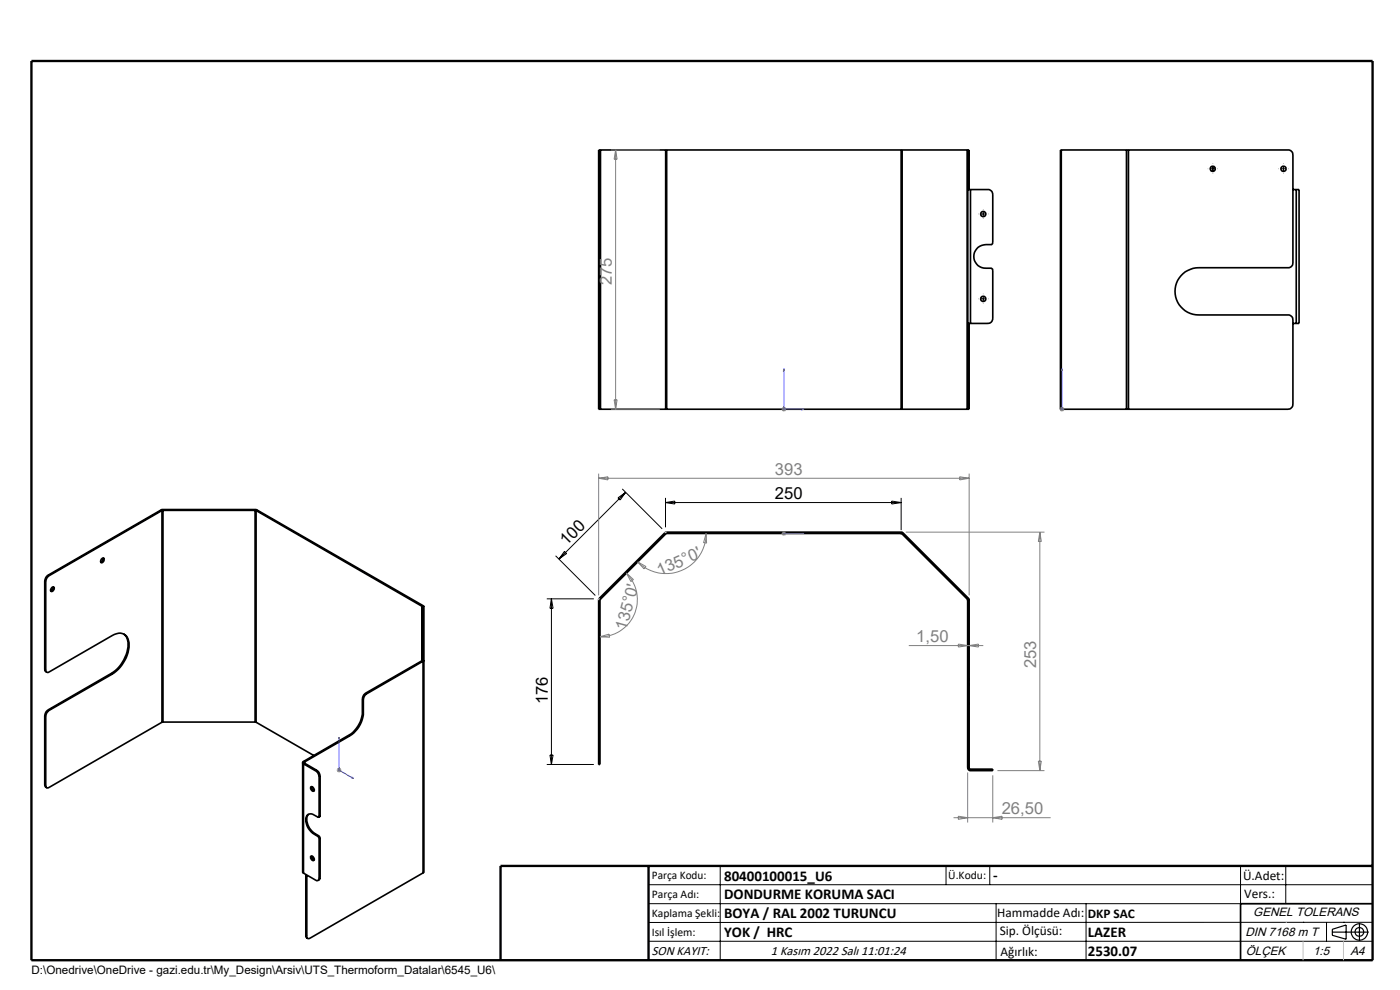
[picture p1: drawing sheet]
<svg xmlns="http://www.w3.org/2000/svg" width="297mm" height="210mm" viewBox="0 0 297 210" stroke-linecap="round" stroke-linejoin="round" font-family="sans-serif">
<g fill="none" stroke="#000" stroke-width=".35">
<path d="M127 32.8v23M127 32.8h.3M127.3 31.8h-.3v1M127.3 31.8v1M127.3 31.8h.1M127.3 32.8v23M127.4 31.8h13.8M127.4 31.8v55M141.2 31.8h.2M141.2 31.8v55M141.4 31.8v55M141.4 31.8h49.8"/>
<path d="M191.2 31.8h.2M191.2 31.8v55M191.4 31.8h13.8M191.4 31.8v55M205.2 31.8h.1M205.2 31.8v55M205.3 36.2v4M205.3 31.8h.3v1M205.3 31.8v1M205.3 32.8v3.4M205.3 32.8h.3M205.3 36.2h.3"/>
<path d="M205.6 36.2v4M205.6 32.8v3.4M225.1 31.8h-.1v55h.1M225.1 31.8h13.9M225.1 31.8v55M239 31.8h.4M239 31.8v55M239.4 31.8h33.9a1.02 1.02 0 0 1 1 1v23a1.02 1.02 0 0 1-1 1h-19a5 5 0 0 0-5 5 5 5 0 0 0 5 5h19a1.02 1.02 0 0 1 1 1v18a1.09 1.09 0 0 1-1 1h-33.9M239.4 31.8v55M257.3 35.2v1.2M127 55.8v1M127 56.8v10"/>
<path d="M127 56.8h.3M127 55.8h.3M127.3 55.8v1M127.3 56.8v10M205.3 40.2h.6M205.3 40.2v45.6M205.9 40.2h3.7a1.02 1.02 0 0 1 1 1v10.3l-.3 .4a2.85 2.85 0 0 0-3.7 2.5 2.51 2.51 0 0 0 2.5 2.5h1.2l.3 .4v10.3a1.02 1.02 0 0 1-1 1h-3.7M205.9 40.2v28.4M274.3 40.2h.7M275 40.2h.6v28.4h-.6M275 40.2v28.4M127 66.8v1"/>
<path d="M127 67.8v18M127 67.8h.3M127 66.8h.3M127.3 66.8v1M127.3 67.8v18M205.3 68.6h.6M205.6 68.6v17.2M274.3 68.6h.7M127 85.8v1h.3M127 85.8h.3M127.3 85.8v1M127.3 86.8h.1"/>
<path d="M127.4 86.8h13.8M141.2 86.8h.2M141.4 86.8h49.8M191.2 86.8h.2M191.4 86.8h13.8M205.2 86.8h.1M205.3 85.8v1M205.3 85.8h.3M205.6 85.8v1h-.3M225.1 86.8h13.9M239 86.8h.4M21.5 118.6l.4-.3a.56 .56 0 0 1 .1 .7 .56 .56 0 0 1-.6 .3z"/>
<path d="M21.9 118.4l-.1 .6-.4 .2M34.1 108.2l.3 .1M34.1 108.2l-23.9 13.8M34.4 108.3h19.9M34.4 108.3l-24 13.8M34.4 108.3v44.9M34.6 108.1l-.5 .1M34.6 108.1v45.1M34.6 108.1h19.5M54.1 108.1l.4 .1M54.1 108.1v45.1M54.3 108.3v44.9"/>
<path d="M54.3 108.3l35.2 20.3M54.5 108.2l-.2 .1M54.5 108.2l35.2 20.3M141 113.1l.2 .2M141 113.1l-13.8 13.8M141.2 113.3l-13.8 13.8M141.4 113.2l-.2 .1M141.4 112.9l-.4 .2M141.4 112.9v.3M141.4 112.9h49.8M141.4 113.2h49.8M191.2 112.9l.4 .2"/>
<path d="M191.2 113.2l.2 .1M191.2 112.9v.3M191.4 113.3l13.8 13.8M191.6 113.1l-.2 .2M191.6 113.1l13.8 13.8M9.5 123.3l.2 .1M9.5 123.3v18.7M9.7 123.4v18.7M10.2 122a1.6 1.6 0 0 0-.7 1.3M10.2 122l.2 .1M10.4 122.1a1.6 1.6 0 0 0-.7 1.3M11 124.6l.3-.1a.54 .54 0 0 1 .1 .6 .54 .54 0 0 1-.6 .3l-.1-.3z"/>
<path d="M11.3 124.5v.4l-.5 .5M26.2 134.5a3.4 3.4 0 0 1 .8 3.8 7.8 7.8 0 0 1-3.4 4.5M89.5 128.6l.1 .1M89.5 128.6v11.6M89.6 128.7h.3M89.6 128.7v11.3M89.7 128.5l.2 .2M89.7 128.5l-.2 .1M89.9 128.7v56.3l-.2 .2M127 127.3h.3M127 127.3v33.9M127.2 126.9l-.2 .4"/>
<path d="M127.2 126.9l.2 .2M127.3 127.3v33.9M127.4 127.1l-.1 .2M205.2 127.1l.1 .2M205.3 127.3h.3M205.3 127.3v16.9M205.4 126.9l.2 .4M205.4 126.9l-.2 .2M205.6 127.3v16.9M9.5 142l.1 .4 .3 .2M9.5 142l.2 .1M9.5 151.8v14.7"/>
<path d="M9.5 151.8l.2 .1M9.7 142.1a.44 .44 0 0 0 .2 .5 .44 .44 0 0 0 .5-.1l13.4-7.7a2.16 2.16 0 0 1 2.5-.2 2.16 2.16 0 0 1 1.1 2.2 7.9 7.9 0 0 1-3.6 6.2M9.7 151.9v14.7M10.2 150.6a1.6 1.6 0 0 0-.7 1.2M10.2 150.6l.2 .1M10.4 150.7a1.6 1.6 0 0 0-.7 1.2M23.6 142.8l.2 .2M23.6 142.8l-13.4 7.8M23.8 143l-13.4 7.7M34.4 153.2l-24 13.8a.42 .42 0 0 1-.5 .1 .42 .42 0 0 1-.2-.5M34.6 153.2h-.2M34.6 153.2h19.5"/>
<path d="M54.1 153.2h.2M54.3 153.2l12.3 7.1M74 155.9l.3 .2M74 155.9l-9.6 5.6M74.3 156.1l-9.7 5.5M76.9 151.1a6.1 6.1 0 0 1-2.9 4.8M76.9 148.3l.2 .1M76.9 151.1l.2 .1M76.9 148.3v2.8M77.1 151.2a6.1 6.1 0 0 1-2.8 4.9M77.1 148.4v2.8M77.6 147a1.6 1.6 0 0 0-.7 1.3"/>
<path d="M77.6 147l.2 .2M77.8 147.2l-.5 .5-.2 .7M89.5 140.2l.2 .1M89.5 140.2l-11.9 6.8M89.6 140h.3l-.2 .3M89.6 140l-.1 .2M89.7 140.3l-11.9 6.9M89.7 140.3v44.9M205.3 144.2v1M205.3 145.2v4M205.3 144.2h.3M205.3 149.2v13.7"/>
<path d="M205.3 145.2h.3M205.3 149.2h.3M205.6 144.2v1M205.6 145.2v4M205.6 149.2v13.7M9.5 166.5l.1 .4 .3 .2M9.5 166.5l.2 .1M64.2 161.8v23.2l.2 .2M64.4 161.5a.26 .26 0 0 0-.2 .3 .26 .26 0 0 0 .2 .2M64.4 162v23.2M64.4 162l2.6 1.5M64.4 161.5l.2 .1"/>
<path d="M64.6 161.6v.3M64.6 161.9l-.2 .1M64.6 161.9l2.6 1.5M65.5 172.7a2.77 2.77 0 0 0 .8 3.7l.6 .4M66 166.9a.6 .6 0 0 1 .5 .3 .6 .6 0 0 1 0 .6 .66 .66 0 0 1-.5-.9zM66.1 166.9l.1 .5 .4 .3M66.6 176.9l.8 .5M66.9 176.8l-.3 .1M66.9 176.8l.7 .5M67 163.5l.5 .6 .2 .6M67.2 163.4a1.6 1.6 0 0 1 .7 1.2M67.2 163.4l-.2 .1"/>
<path d="M67.4 177.4l.3 .5M67.6 177.3l.3 .5M67.6 177.3l-.2 .1M67.7 173.2l-.1 .1h-.2a2.11 2.11 0 0 0-1.9-.6 1.72 1.72 0 0 0-.4 2.3l.7 1.2 .8 .7M67.7 164.7v8.5M67.7 177.9v8.4M67.9 173l-.3 .3M67.9 164.6l-.2 .1M67.9 173l-.2 .2M67.9 164.6v8.4M67.9 177.8v8.4M67.9 177.8l-.2 .1"/>
<path d="M127 161.2v1h.3v-1M127 161.2h.3M205.3 162.9a.6 .6 0 0 0 .6 .6M205.3 162.9h.3M205.6 162.9l.3 .3M205.9 163.2v.3M205.9 163.5h3.7M205.9 163.2h3.7M209.6 163.2h1v.3h-1M209.6 163.2v.3M64.4 185.2l2.6 1.5a.44 .44 0 0 0 .5 0 .44 .44 0 0 0 .2-.4M64.9 198.5v.2l.4 .4"/>
<path d="M64.9 198.5l.2 .1M64.9 185.5v13M65.1 185.6v13M65.9 181.7a.56 .56 0 0 1 .6 .2 .56 .56 0 0 1 0 .7l-.4-.2zM66.1 181.6l.1 .5 .4 .3M67.9 186.2l-.1 .4-.3 .2M67.9 186.2l-.2 .1M89.7 185.2l-23.9 13.8a.41 .41 0 0 1-.5 .1 .41 .41 0 0 1-.2-.5M291.2 191.7h-28v12"/>
<circle cx="257.3" cy="35.8" r=".55"/>
<circle cx="272.3" cy="35.8" r=".56"/>
<circle cx="208.6" cy="45.4" r=".56"/>
<circle cx="208.6" cy="63.4" r=".56"/>
</g>
<g fill="none" stroke="#000" stroke-width=".25">
<path d="M282.6 197.7h7.8M282.6 197.1l3-.9v3l-3-.8zM288.4 195.8v3.8M106.2 203.7h185"/>
<circle cx="288.4" cy="197.7" r="1.74"/>
<circle cx="288.4" cy="197.7" r=".93"/>
</g>
<g fill="none" stroke="#00f" stroke-width=".21">
<path d="M166.3 78.2v8.6h4.3M166.3 78.2l.1 .5h-.2zM225.3 78.2v.5v-.5M225.3 78.2v8.6M170.1 86.7l.5 .1-.5 .1zM225.3 86.7v.2zM225.3 86.8h.1M166.2 113.2h.2zM166.3 113.2h.1M166.3 113.2h4.3M170.6 113.2h-.5h.5M71.9 156.4l.1 .4-.1-.1z"/>
<path d="M71.9 156.4v7l3.1 1.7M74.6 164.8l.4 .3-.4-.1z"/>
</g>
<g fill="none" stroke="#808080" stroke-width=".21">
<path d="M129.6 31.8h10.4M130.6 31.8v55M130.6 31.8l.3 2h-.6zM129.6 86.8h10.4M130.3 84.8h.6l-.3 2zM165.8 86.8h1M165.9 86.5l.8 .7M166.3 86.3v1M166.7 86.5l-.8 .7M224.8 86.8h1M224.9 86.5l.7 .7M225.3 86.3v1"/>
<path d="M225.6 86.5l-.7 .7M127 100.5v25.8M127 101.5h78.6M127 101.5l2-.4v.7zM135.3 119.2l1.8 1-.5 .5zM149.8 113.2a8.5 8.5 0 0 1-5.2 7.8 8.5 8.5 0 0 1-9.3-1.8M149.8 113.2l.1 2-.6-.1zM165.8 113.2h1M165.9 112.8l.8 .7M166.3 112.7v1M166.7 112.8l-.8 .7M192.2 112.9h29.4"/>
<path d="M203.6 101.1l2 .4-2 .3zM205.6 100.5v25.8M220.6 112.9v50.6M220.6 112.9l.3 2h-.6zM127.3 135.1l1.9-.6 .1 .7zM132.9 121.6a7.9 7.9 0 0 1 1.7 8.6 7.9 7.9 0 0 1-7.3 4.9M132.9 121.6l1.5 1.3-.6 .5zM192.8 136.9h15.8M203.3 136.6l2 .3-2 .4zM205.6 136.9l2-.3v.7zM71.4 163.4h1M71.6 163l.7 .7"/>
<path d="M71.9 162.9v1M72.3 163l-.7 .7M202.3 173.5h20.6M203.3 173.1l2 .4-2 .3zM205.3 163.9v10.6M210.6 164.5v10M210.6 173.5l2-.4v.7zM211.6 163.5h10M220.3 161.5h.6l-.3 2z"/>
</g>
<path d="M256.3 35.8h-.1M257.3 34.8v-.1M271.3 35.8h-.1M272.3 34.8v-.1M208.6 44.4v-.1M209.6 45.4h.1M208.6 62.4v-.1M209.6 63.4h.1" fill="none" stroke="#000" stroke-width=".21" stroke-dasharray="15.2 1.3 1.3 1.3" stroke-linecap="butt"/>
<g fill="none" stroke="#000" stroke-width=".21">
<path d="M256.8 35.8h1M257.3 35.3v1M271.8 35.8h1M272.3 35.3v1M208.1 45.4h1M208.6 44.9v1M208.1 63.4h1M208.6 62.9v1M117.9 117.9l8.4 8.4M119.7 117l.5 .4-1.6 1.2zM131.1 105.6l1.6-1.2-1.1 1.7zM132 103.7l8.5 8.5"/>
<path d="M132.7 104.4l-14.1 14.2M141.2 105.6v6.3M141.2 106.6h50M141.2 106.6l2-.3v.6zM189.2 106.3l2 .3-2 .3zM191.2 105.6v6.9M116 127h10M117 127v35.2M117 127l.3 2h-.6zM116 162.2h10M116.7 160.2h.6l-.3 2zM137.6 187.7h153.6"/>
<path d="M137.6 191.7h153.6M137.6 199.7h153.6M152.8 183.7v20M200.7 183.7v4M210 183.7v4M211.3 191.7v12M230.4 191.7v12M263.2 183.7v20M272.8 183.7v8M276.4 195.6h.1M281.4 195.6v4.1M285 195.6h.1"/>
<path d="M291.2 195.6l-153.6 .1"/>
</g>
<path d="M6.7 12.9h284.5v190.8h-284.5zM137.6 183.7v20M291.2 183.7h-185v20" fill="none" stroke="#000" stroke-width=".5"/>
<path d="M276.4 199.7v4M285 199.7v4" fill="none" stroke="#c0c0c0" stroke-width=".21"/>
<path d="M141.4 112.9l-.4 .2M127.2 126.9l-.2 .1v.3M272.8 195.6h.1" fill="none" stroke="#c0c0c0" stroke-width=".25"/>
<g fill="#00f">
<path d="M170.1 113.2h.5zM166.2 113.2h.2z"/>
<path d="M170.1 86.7l.5 .1-.5 .1zM166.3 78.2l.1 .5h-.2z"/>
<path d="M225.3 86.7v.2zM225.3 78.2v.5zM74.6 164.8l.4 .3-.4-.1zM71.9 156.4l.1 .4-.1-.1z"/>
</g>
<g font-size="3.5" fill="#808080">
<text x="129.8" y="60.5" transform="rotate(-90 129.8 60.5)">275</text>
<text x="164.4" y="100.7">393</text>
<text x="139.9" y="122.2" transform="rotate(-24 139.9 122.2)">135°0'</text>
<text x="132.9" y="133.8" transform="rotate(-75 132.9 133.8)">135°0'</text>
<text x="194.4" y="136.1">1,50</text>
<text x="219.8" y="141.8" transform="rotate(-90 219.8 141.8)">253</text>
<text x="212.5" y="172.7">26,50</text>
</g>
<g font-size="3.5">
<text x="164.4" y="105.8">250</text>
<text x="120.2" y="115.8" transform="rotate(-45 120.2 115.8)">100</text>
<text x="116.2" y="149.4" transform="rotate(-90 116.2 149.4)">176</text>
</g>
<g font-size="3.2">
<text x="153.6" y="186.8">80400100015_U6</text>
<text x="153.6" y="190.8">DONDURME KORUMA SACI</text>
<text x="210.7" y="186.6">-</text>
<text x="153.6" y="194.8">BOYA / RAL 2002 TURUNCU</text>
<text x="153.6" y="198.8">YOK / HRC</text>
<text x="230.8" y="198.7">LAZER</text>
<text x="230.8" y="202.8">2530.07</text>
</g>
<g font-size="2.8">
<text x="263.7" y="186.7">Ü.Adet:</text>
<text x="263.9" y="190.5">Vers.:</text>
<text x="211.5" y="194.5">Hammadde Adı:</text>
<text x="230.8" y="194.7">DKP SAC</text>
<text x="138.3" y="202.6">SON KAYIT:</text>
<text x="163.5" y="202.6">1 Kasım 2022 Salı 11:01:24</text>
<text x="212.1" y="198.4">Sip. Ölçüsü:</text>
<text x="212.2" y="202.7">Ağırlık:</text>
</g>
<g font-size="2.6">
<text x="265.9" y="194.4">GENEL TOLERANS</text>
<text x="264.2" y="198.5">DIN 7168 m T</text>
<text x="264.3" y="202.6">ÖLÇEK</text>
<text x="278.5" y="202.6">1:5</text>
<text x="286.5" y="202.6">A4</text>
</g>
<g font-size="2.5">
<text x="138.3" y="186.4">Parça Kodu:</text>
<text x="138.3" y="190.5">Parça Adı:</text>
<text x="201.2" y="186.5">Ü.Kodu:</text>
<text x="138.3" y="194.5">Kaplama Şekli:</text>
<text x="138.3" y="198.6">Isıl İşlem:</text>
<text x="6.7" y="206.7">D:\Onedrive\OneDrive - gazi.edu.tr\My_Design\Arsiv\UTS_Thermoform_Datalar\6545_U6\</text>
</g>
</svg>
